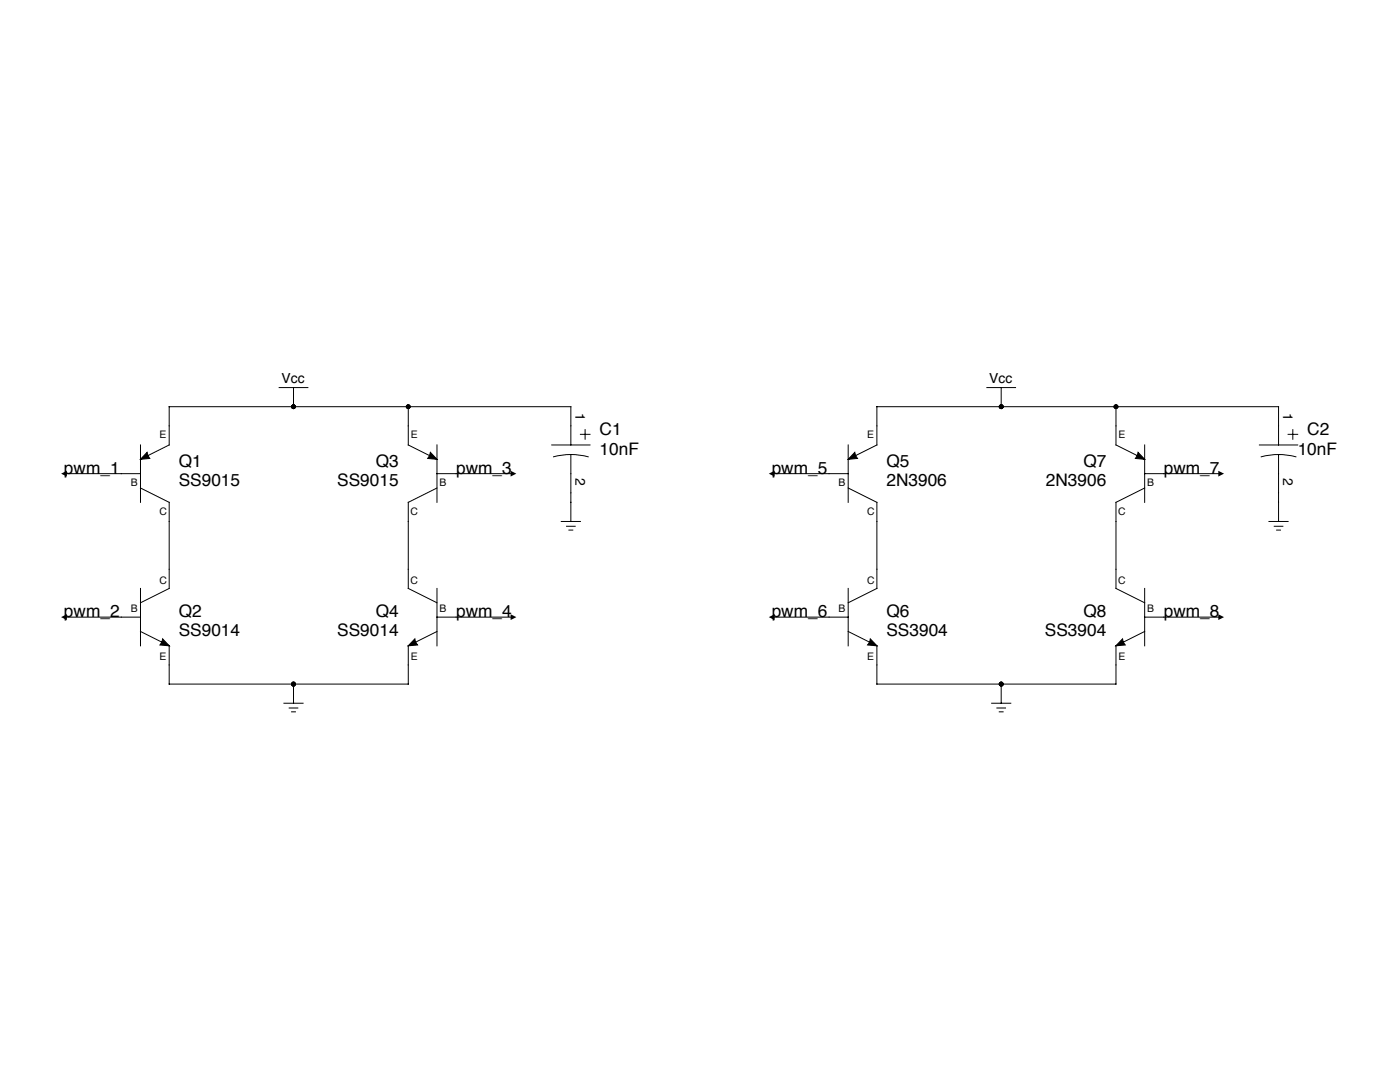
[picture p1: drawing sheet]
<svg xmlns="http://www.w3.org/2000/svg" width="279mm" height="216mm" viewBox="0 0 279 216" stroke-linecap="round" stroke-linejoin="round" font-family="sans-serif">
<g fill="none" stroke="#000" stroke-width=".2">
<path d="M55.7 77.3h5.7M58.6 77.3v3.9M196.9 77.3h5.8M199.8 77.3v3.9M12.8 94.5h15.2M28 88.8v11.4M28 97.4l5.8 2.8v17.2l-5.8 2.9M29.4 90.3l.1 .6 .4 .6-1.9 .1zM81.5 81.2v7.6l5.7 2.8M85.9 90.3l1.3 1.3-1.8-.1 .3-.6zM87.2 88.8v11.4M87.2 97.4l-5.7 2.8v17.2l5.7 2.9"/>
<path d="M87.2 94.5h15.3M110.1 88.8h7.6M110.5 91.2a13.4 13.4 0 0 1 6.9 0M113.9 88.8v-7.6h-80.1v7.6l-5.8 2.8M113.9 90.7v13.4M115.8 86.7h1.9M116.8 85.7v1.9M154 94.5h15.3M169.3 88.8v11.4M169.3 97.4l5.7 2.8v17.2l-5.7 2.9M170.6 90.3l.1 .6 .4 .6-1.8 .1zM222.7 81.2v7.6l5.7 2.8"/>
<path d="M227.1 90.3l1.3 1.3-1.8-.1 .4-.6zM228.4 94.5h15.3M228.4 88.8v11.4M228.4 97.4l-5.7 2.8v17.2l5.7 2.9M251.3 88.8h7.7M251.7 91.2a13.4 13.4 0 0 1 6.9 0M255.2 88.8v-7.6h-80.2v7.6l-5.7 2.8M255.2 90.7v13.4M257.1 86.7h1.9M258 85.7v1.9M28 117.4v11.5M87.2 117.4v11.5"/>
<path d="M112 104.1h3.8M113.1 105h1.7M113.5 105.8h.8M169.3 117.4v11.5M228.4 117.4v11.5M253.3 104.1h3.8M254.3 105h1.7M254.8 105.8h.7M12.8 123.1h15.2M28 126l5.8 2.9v7.6h47.7v-7.6l5.7-2.9M32.4 127.5l1.4 1.4-1.9-.2 .4-.6zM58.6 136.5v3.8"/>
<path d="M82.8 127.5l.1 .6 .4 .6-1.8 .2zM87.2 123.1h15.3M154 123.1h15.3M169.3 126l5.7 2.9v7.6h47.7v-7.6l5.7-2.9M173.7 127.5l1.3 1.4-1.9-.2 .5-.6zM199.8 136.5v3.8M224 127.5l.1 .6 .5 .6-1.9 .2zM228.4 123.1h15.3M56.7 140.3h3.8M57.7 141.3h1.7M58.2 142h.8M197.9 140.3h3.8"/>
<path d="M199 141.3h1.7M199.4 142h.8"/>
</g>
<g fill="#000">
<path d="M12.2 94.5l1.1-.6v1.2zM29.4 90.3l.1 .6 .4 .6-1.9 .1zM85.9 90.3l1.3 1.3-1.8-.1 .3-.6zM101.9 93.9l1.1 .6-1.1 .6zM153.4 94.5l1.2-.6v1.2zM170.6 90.3l.1 .6 .4 .6-1.8 .1zM227.1 90.3l1.3 1.3-1.8-.1 .4-.6zM243.1 93.9l1.2 .6-1.2 .6zM12.2 123.1l1.1-.5v1.1zM32.4 127.5l1.4 1.4-1.9-.2 .4-.6zM82.8 127.5l.1 .6 .4 .6-1.8 .2zM101.9 122.6l1.1 .5-1.1 .6z"/>
<path d="M153.4 123.1l1.2-.5v1.1zM173.7 127.5l1.3 1.4-1.9-.2 .5-.6zM224 127.5l.1 .6 .5 .6-1.9 .2zM243.1 122.6l1.2 .5-1.2 .6z"/>
<circle cx="58.6" cy="81.2" r=".48"/>
<circle cx="81.5" cy="81.2" r=".48"/>
<circle cx="199.8" cy="81.2" r=".48"/>
<circle cx="222.7" cy="81.2" r=".48"/>
<circle cx="58.6" cy="136.5" r=".48"/>
<circle cx="199.8" cy="136.5" r=".48"/>
</g>
<g font-size="3.4">
<text x="119.7" y="86.9">C1</text>
<text x="260.9" y="86.9">C2</text>
<text x="12.8" y="94.5">pwm_1</text>
<text x="35.7" y="93.3">Q1</text>
<text x="75" y="93.3">Q3</text>
<text x="91" y="94.5">pwm_3</text>
<text x="119.7" y="90.7">10nF</text>
<text x="154" y="94.5">pwm_5</text>
<text x="176.9" y="93.3">Q5</text>
<text x="216.2" y="93.3">Q7</text>
<text x="232.3" y="94.5">pwm_7</text>
<text x="259" y="90.7">10nF</text>
<text x="35.7" y="97">SS9015</text>
<text x="67.3" y="97">SS9015</text>
<text x="176.9" y="97">2N3906</text>
<text x="208.7" y="97">2N3906</text>
<text x="12.8" y="123.1">pwm_2</text>
<text x="35.7" y="123.1">Q2</text>
<text x="75" y="123.1">Q4</text>
<text x="91" y="123.1">pwm_4</text>
<text x="154" y="123.1">pwm_6</text>
<text x="176.9" y="123.1">Q6</text>
<text x="216.2" y="123.1">Q8</text>
<text x="232.3" y="123.1">pwm_8</text>
<text x="35.7" y="127">SS9014</text>
<text x="67.3" y="127">SS9014</text>
<text x="176.9" y="127">SS3904</text>
<text x="208.5" y="127">SS3904</text>
</g>
<g font-size="2.8">
<text x="56.2" y="76.4">Vcc</text>
<text x="197.4" y="76.4">Vcc</text>
<text x="114.9" y="82.5" transform="rotate(90 114.9 82.5)">1</text>
<text x="256.1" y="82.5" transform="rotate(90 256.1 82.5)">1</text>
<text x="114.9" y="95.5" transform="rotate(90 114.9 95.5)">2</text>
<text x="256.1" y="95.5" transform="rotate(90 256.1 95.5)">2</text>
</g>
<g font-size="2.1">
<text x="31.9" y="87.4">E</text>
<text x="82" y="87.4">E</text>
<text x="173.1" y="87.4">E</text>
<text x="223.2" y="87.4">E</text>
<text x="26.1" y="97">B</text>
<text x="87.7" y="97">B</text>
<text x="167.4" y="97">B</text>
<text x="229" y="97">B</text>
<text x="31.9" y="102.7">C</text>
<text x="81.9" y="102.7">C</text>
<text x="173.1" y="102.7">C</text>
<text x="223.1" y="102.7">C</text>
<text x="31.9" y="116.5">C</text>
<text x="81.9" y="116.5">C</text>
<text x="173.1" y="116.5">C</text>
<text x="223.1" y="116.5">C</text>
<text x="26.1" y="122.2">B</text>
<text x="87.7" y="122.2">B</text>
<text x="167.4" y="122.2">B</text>
<text x="229" y="122.2">B</text>
<text x="31.9" y="131.7">E</text>
<text x="82" y="131.7">E</text>
<text x="173.1" y="131.7">E</text>
<text x="223.2" y="131.7">E</text>
</g>
</svg>
